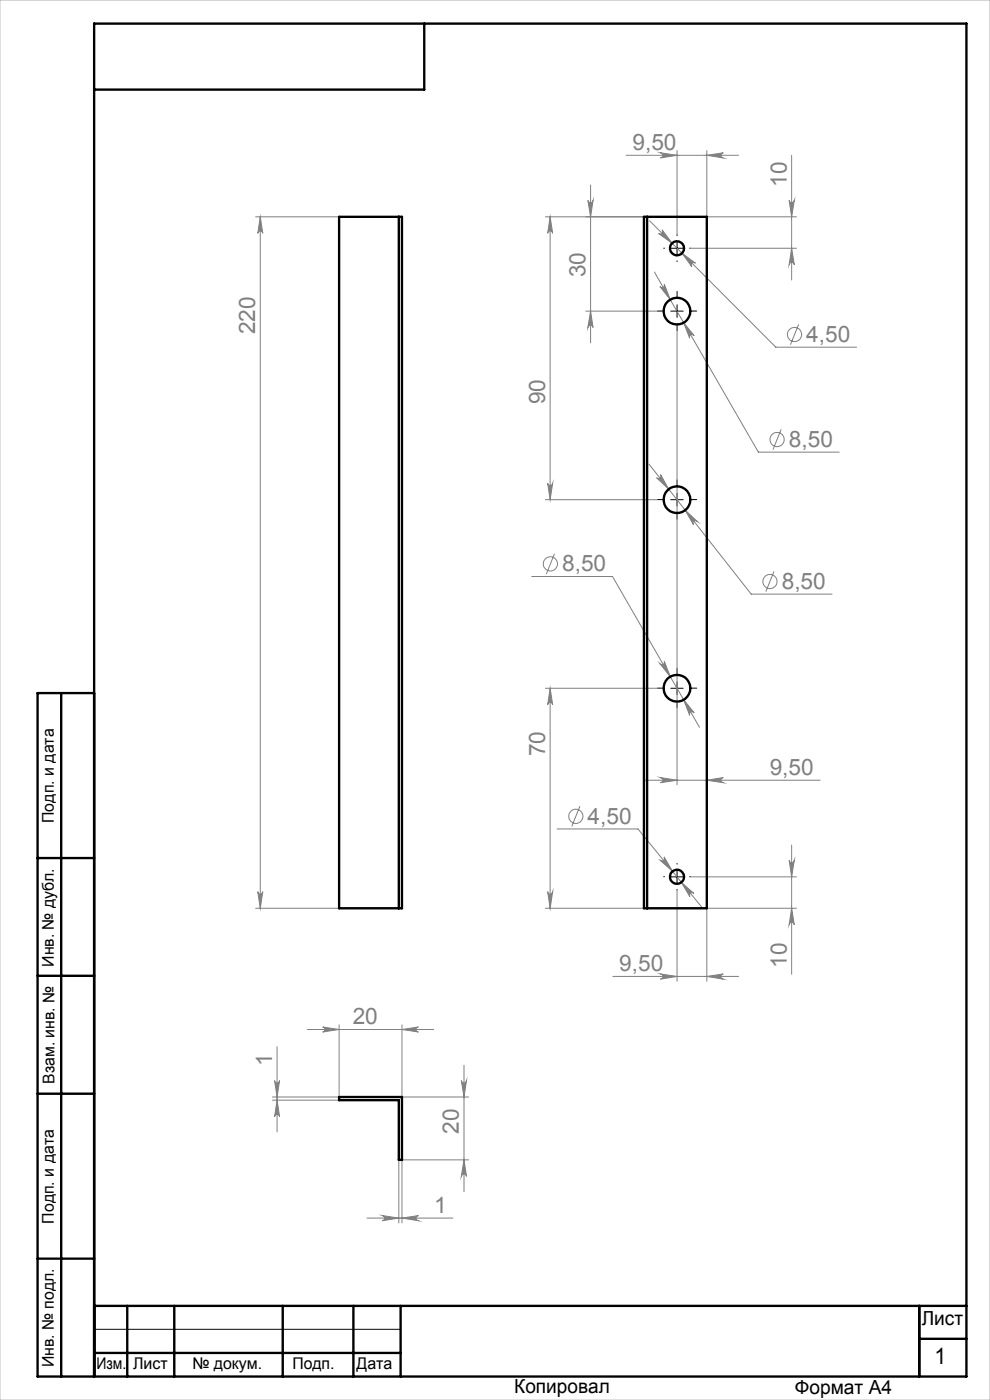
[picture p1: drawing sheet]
<svg xmlns="http://www.w3.org/2000/svg" width="210mm" height="297mm" viewBox="0 0 210 297" stroke-linecap="round" stroke-linejoin="round" font-family="sans-serif">
<g fill="none" stroke="#808080" stroke-width=".21">
<path d="M125.3 39.3v33.4M132.8 32.9h23.9M140.1 32.4l3.5 .5-3.5 .6a.55 .55 0 0 0 .5-.5 .55 .55 0 0 0-.5-.6zM143.6 32v17.8M149.9 32.9l3.5-.5a.55 .55 0 0 0-.5 .6 .55 .55 0 0 0 .5 .5zM149.9 32v14h19M167.9 32.9v26.5M54.2 46h17.7M55.2 46v146.7M55.2 46l.5 3.5a.53 .53 0 0 0-.5-.5 .53 .53 0 0 0-.5 .5zM115.7 46h20.9M116.7 46v60"/>
<path d="M116.7 46l.5 3.5a.53 .53 0 0 0-.5-.5 .53 .53 0 0 0-.5 .5zM124.7 42.5a.55 .55 0 0 0 .6 .5 .55 .55 0 0 0 .5-.5l-.5 3.5zM137.8 46.8l26.8 26.9h17.1M138.8 57.7l22.1 38.2h17.1M140.4 48.8l2.2 2.8-2.9-2.1a.54 .54 0 0 0 .7 0 .54 .54 0 0 0 0-.7zM144.7 53.7l2.8 2.1a.54 .54 0 0 0-.7 0 .54 .54 0 0 0 0 .8zM146.4 52.7h22.5M167.4 42.5a.55 .55 0 0 0 .5 .5 .55 .55 0 0 0 .6-.5l-.6 3.5zM167.9 52.7l.6 3.5a.55 .55 0 0 0-.6-.5 .55 .55 0 0 0-.5 .5zM124.2 66h15.2M125.3 66l.5 3.5a.55 .55 0 0 0-.5-.5 .55 .55 0 0 0-.6 .5zM140 60.8a.53 .53 0 0 0 .7 .2 .53 .53 0 0 0 .2-.7l1.3 3.3z"/>
<path d="M143.6 70.2v96.3M145 68.5l2.2 2.7a.55 .55 0 0 0-.7-.2 .55 .55 0 0 0-.2 .8zM169.4 68.8l-1.7 4.3M137.7 98.5l21.6 27.5h17.2M165.7 91.1l-1.7 4.3M115.7 106h23.7M116.2 102.5a.53 .53 0 0 0 .5 .5 .53 .53 0 0 0 .5-.5l-.5 3.5zM117.6 117.5l-1.7 4.3M139.3 101.3a.54 .54 0 0 0 .7 .1 .54 .54 0 0 0 .1-.7l1.8 3.1zM145.3 108.2l2.7 2.5a.54 .54 0 0 0-.8-.1 .54 .54 0 0 0-.1 .7zM112.8 122.3h17.1l18.5 32M164.2 121.2l-1.7 4.3"/>
<path d="M115.7 146h23.7M116.7 146v46.7M116.7 146l.5 3.5a.53 .53 0 0 0-.5-.5 .53 .53 0 0 0-.5 .5zM140 140.8a.53 .53 0 0 0 .7 .2 .53 .53 0 0 0 .2-.7l1.3 3.2zM145 148.4l2.2 2.8a.55 .55 0 0 0-.7-.2 .55 .55 0 0 0-.2 .8zM118.2 175.9h17.1l13.5 16.5M123 171l-1.7 4.3M136.9 165.5h37.1M140.1 165l3.5 .5-3.5 .5a.55 .55 0 0 0 .5-.5 .55 .55 0 0 0-.5-.5zM149.9 165.5l3.5-.5a.55 .55 0 0 0-.5 .5 .55 .55 0 0 0 .5 .5zM167.9 179.3v27.4M54.2 192.7h17.7"/>
<path d="M54.7 189.2a.53 .53 0 0 0 .5 .5 .53 .53 0 0 0 .5-.5l-.5 3.5zM115.7 192.7h20.9M116.2 189.2a.53 .53 0 0 0 .5 .5 .53 .53 0 0 0 .5-.5l-.5 3.5zM140 182.5a.55 .55 0 0 0 .8 0 .55 .55 0 0 0 .1-.7l1.8 3.1zM143.6 188.8v19.4M144.5 187.2l2.7 2.3a.54 .54 0 0 0-.8 0 .54 .54 0 0 0-.1 .7zM146.4 186h22.5M167.4 182.5a.55 .55 0 0 0 .5 .5 .55 .55 0 0 0 .6-.5l-.6 3.5zM167.9 192.7l.6 3.5a.55 .55 0 0 0-.6-.5 .55 .55 0 0 0-.5 .5zM168.9 192.7h-19v15.5M65.2 218.4h26.8M68.4 217.9l3.5 .5-3.5 .5a.53 .53 0 0 0 .5-.5 .53 .53 0 0 0-.5-.5z"/>
<path d="M71.9 217.4v15.3h-14.1M85.3 217.4v15.3h14.1M85.3 218.4l3.5-.5a.53 .53 0 0 0-.5 .5 .53 .53 0 0 0 .5 .5zM130 207.1h26.7M140.1 206.6l3.5 .5-3.5 .6a.55 .55 0 0 0 .5-.5 .55 .55 0 0 0-.5-.6zM149.9 207.1l3.5-.5a.55 .55 0 0 0-.5 .6 .55 .55 0 0 0 .5 .5zM57.8 233.4h14.1M58.2 229.2a.53 .53 0 0 0 .6 .5 .53 .53 0 0 0 .5-.5l-.5 3.5zM58.8 222.1v18M58.8 233.4l.5 3.5a.53 .53 0 0 0-.5-.5 .53 .53 0 0 0-.6 .5zM97.9 229.2a.55 .55 0 0 0 .5 .5 .55 .55 0 0 0 .6-.5l-.6 3.5zM98.4 226v26.8"/>
<path d="M77.9 258.4h18.2M81.1 257.9l3.5 .5-3.5 .6a.55 .55 0 0 0 .5-.6 .55 .55 0 0 0-.5-.5zM84.6 246.1v13.3M85.3 258.4l3.5-.5a.55 .55 0 0 0-.5 .5 .55 .55 0 0 0 .5 .6zM98.4 246.1l.6 3.5a.55 .55 0 0 0-.6-.5 .55 .55 0 0 0-.5 .5zM99.4 246.1h-14.1v13.3"/>
<circle cx="168.5" cy="71" r="1.51"/>
<circle cx="164.8" cy="93.2" r="1.51"/>
<circle cx="116.7" cy="119.6" r="1.51"/>
<circle cx="163.3" cy="123.4" r="1.51"/>
<circle cx="122.1" cy="173.2" r="1.51"/>
</g>
<g fill="none" stroke="#000" stroke-width=".21" stroke-dasharray="15.2 1.3 1.3 1.3">
<path d="M141 52.7h-.2M143.6 50v-.2M143.6 55.3v.2M146.3 52.7h.2M141 66h-1.5M143.6 63.3v-1.5M143.6 68.7v1.5M146.3 66h1.5M141 106h-1.5M143.6 103.3v-1.5M143.6 108.7v1.5M146.3 106h1.5"/>
<path d="M141 146h-1.5M143.6 143.3v-1.5M143.6 148.7v1.5M146.3 146h1.5M141 186h-.2M143.6 183.3v-.1M143.6 188.7v.1M146.3 186h.2"/>
</g>
<path d="M142.3 52.7h2.6M143.6 51.3v2.7M142.3 66h2.6M143.6 64.7v2.6M142.3 106h2.6M143.6 104.7v2.6M142.3 146h2.6M143.6 144.7v2.7M142.3 186h2.6M143.6 184.7v2.6M20 282h65" fill="none" stroke="#000" stroke-width=".21"/>
<g fill="none" stroke="#000" stroke-width=".5">
<path d="M90 5v14h-70M13 147v145M20 147h-12v145h197v-287h-185v287M8 182h12M8 207h12M8 232h12M8 267h12M20 277h185M27 277v15M37 277v15M60 277v15M75 277v15"/>
<path d="M85 277v15M195 277v15M20 287h65M195 284h10"/>
</g>
<path d="M0 0h210v297h-210z" fill="none" stroke="#c0c0c0" stroke-width=".21"/>
<g fill="#808080">
<path d="M149.9 207.1l3.5-.5a.55 .55 0 0 0-.5 .6 .55 .55 0 0 0 .5 .5zM140.1 206.6l3.5 .5-3.5 .6a.55 .55 0 0 0 .5-.5 .55 .55 0 0 0-.5-.6z"/>
<path d="M140.1 32.4l3.5 .5-3.5 .6a.55 .55 0 0 0 .5-.5 .55 .55 0 0 0-.5-.6zM149.9 32.9l3.5-.5a.55 .55 0 0 0-.5 .6 .55 .55 0 0 0 .5 .5zM140.1 165l3.5 .5-3.5 .5a.55 .55 0 0 0 .5-.5 .55 .55 0 0 0-.5-.5zM149.9 165.5l3.5-.5a.55 .55 0 0 0-.5 .5 .55 .55 0 0 0 .5 .5zM140.4 48.8a.54 .54 0 0 1 0 .7 .54 .54 0 0 1-.7 0l2.9 2.1zM144.7 53.7l2.1 2.9a.54 .54 0 0 1 0-.8 .54 .54 0 0 1 .7 0zM140 60.8l2.2 2.8-1.3-3.3a.53 .53 0 0 1-.2 .7 .53 .53 0 0 1-.7-.2zM145 68.5l1.3 3.3a.55 .55 0 0 1 .2-.8 .55 .55 0 0 1 .7 .2zM139.3 101.3l2.6 2.5-1.8-3.1a.54 .54 0 0 1-.1 .7 .54 .54 0 0 1-.7-.1zM145.3 108.2l1.8 3.1a.54 .54 0 0 1 .1-.7 .54 .54 0 0 1 .8 .1zM145 148.4l1.3 3.4a.55 .55 0 0 1 .2-.8 .55 .55 0 0 1 .7 .2zM140 140.8l2.2 2.7-1.3-3.2a.53 .53 0 0 1-.2 .6 .53 .53 0 0 1-.7-.1zM144.5 187.2l1.8 3a.54 .54 0 0 1 .1-.7 .54 .54 0 0 1 .8 0zM140 182.5l2.7 2.4-1.8-3.1a.55 .55 0 0 1-.1 .7 .55 .55 0 0 1-.8 0zM81.1 257.9l3.5 .5-3.5 .6a.55 .55 0 0 0 .5-.6 .55 .55 0 0 0-.5-.5zM85.3 258.4l3.5-.5a.55 .55 0 0 0-.5 .5 .55 .55 0 0 0 .5 .6z"/>
<path d="M85.3 218.4l3.5-.5a.53 .53 0 0 0-.5 .5 .53 .53 0 0 0 .5 .5zM68.4 217.9l3.5 .5-3.5 .5a.53 .53 0 0 0 .5-.5 .53 .53 0 0 0-.5-.5z"/>
<path d="M125.3 66l.5 3.5a.55 .55 0 0 0-.5-.5 .55 .55 0 0 0-.6 .5zM124.7 42.5a.55 .55 0 0 0 .6 .5 .55 .55 0 0 0 .5-.5l-.5 3.5zM167.9 52.7l.6 3.5a.55 .55 0 0 0-.6-.5 .55 .55 0 0 0-.5 .5zM167.4 42.5a.55 .55 0 0 0 .5 .5 .55 .55 0 0 0 .6-.5l-.6 3.5zM98.4 246.1l.6 3.5a.55 .55 0 0 0-.6-.5 .55 .55 0 0 0-.5 .5zM97.9 229.2a.55 .55 0 0 0 .5 .5 .55 .55 0 0 0 .6-.5l-.6 3.5z"/>
<path d="M55.2 46l.5 3.5a.53 .53 0 0 0-.5-.5 .53 .53 0 0 0-.5 .5zM54.7 189.2a.53 .53 0 0 0 .5 .5 .53 .53 0 0 0 .5-.5l-.5 3.5zM116.7 46l.5 3.5a.53 .53 0 0 0-.5-.5 .53 .53 0 0 0-.5 .5zM116.2 102.5a.53 .53 0 0 0 .5 .5 .53 .53 0 0 0 .5-.5l-.5 3.5zM116.7 146l.5 3.5a.53 .53 0 0 0-.5-.5 .53 .53 0 0 0-.5 .5zM116.2 189.2a.53 .53 0 0 0 .5 .5 .53 .53 0 0 0 .5-.5l-.5 3.5zM167.4 182.5a.55 .55 0 0 0 .5 .5 .55 .55 0 0 0 .6-.5l-.6 3.5zM167.9 192.7l.6 3.5a.55 .55 0 0 0-.6-.5 .55 .55 0 0 0-.5 .5zM58.2 229.2a.53 .53 0 0 0 .6 .5 .53 .53 0 0 0 .5-.5l-.5 3.5zM58.8 233.4l.5 3.5a.53 .53 0 0 0-.5-.5 .53 .53 0 0 0-.6 .5z"/>
</g>
<g fill="none" stroke="#000" stroke-width=".5">
<path d="M71.9 46h13.4v146.7h-13.4zM84.6 46v146.7M136.6 46h13.3v146.7h-13.3zM137.3 46v146.7M71.9 232.7h13.4v13.4h-.7v-12.7h-12.7z"/>
<circle cx="143.6" cy="52.7" r="1.49"/>
<circle cx="143.6" cy="66" r="2.84"/>
<circle cx="143.6" cy="106" r="2.85"/>
<circle cx="143.6" cy="146" r="2.84"/>
<circle cx="143.6" cy="186" r="1.49"/>
</g>
<g font-size="4.8" fill="#808080">
<text x="134.2" y="31.9">9,50</text>
<text x="166.9" y="39.6" transform="rotate(-90 166.9 39.6)">10</text>
<text x="124.2" y="58.8" transform="rotate(-90 124.2 58.8)">30</text>
<text x="54.2" y="70.9" transform="rotate(-90 54.2 70.9)">220</text>
<text x="171" y="72.5">4,50</text>
<text x="115.6" y="85.8" transform="rotate(-90 115.6 85.8)">90</text>
<text x="167.3" y="94.8">8,50</text>
<text x="119.2" y="121.2">8,50</text>
<text x="165.8" y="124.9">8,50</text>
<text x="115.6" y="160.5" transform="rotate(-90 115.6 160.5)">70</text>
<text x="163.3" y="164.4">9,50</text>
<text x="124.6" y="174.8">4,50</text>
<text x="131.3" y="206.1">9,50</text>
<text x="166.9" y="205.3" transform="rotate(-90 166.9 205.3)">10</text>
<text x="74.8" y="217.3">20</text>
<text x="57.7" y="226.1" transform="rotate(-90 57.7 226.1)">1</text>
<text x="97.4" y="240.5" transform="rotate(-90 97.4 240.5)">20</text>
<text x="92.1" y="257.3">1</text>
</g>
<text font-size="4.8" x="198.2" y="289.5">1</text>
<g font-size="4.1">
<text x="195.5" y="281.2">Лист</text>
<text x="109.1" y="295.6">Копировал</text>
<text x="168.6" y="295.7">Формат А4</text>
</g>
<g font-size="3.4">
<text x="11.4" y="174.6" transform="rotate(-90 11.4 174.6)">Подп. и дата</text>
<text x="11.4" y="205.1" transform="rotate(-90 11.4 205.1)">Инв. № дубл.</text>
<text x="11.6" y="229.9" transform="rotate(-90 11.6 229.9)">Взам. инв. №</text>
<text x="11.4" y="259.6" transform="rotate(-90 11.4 259.6)">Подп. и дата</text>
<text x="11.4" y="290" transform="rotate(-90 11.4 290)">Инв. № подл.</text>
<text x="20.4" y="290.4">Изм.</text>
<text x="28.2" y="290.4">Лист</text>
<text x="40.8" y="290.4">№ докум.</text>
<text x="62" y="290.4">Подп.</text>
<text x="75.6" y="290.4">Дата</text>
</g>
</svg>
